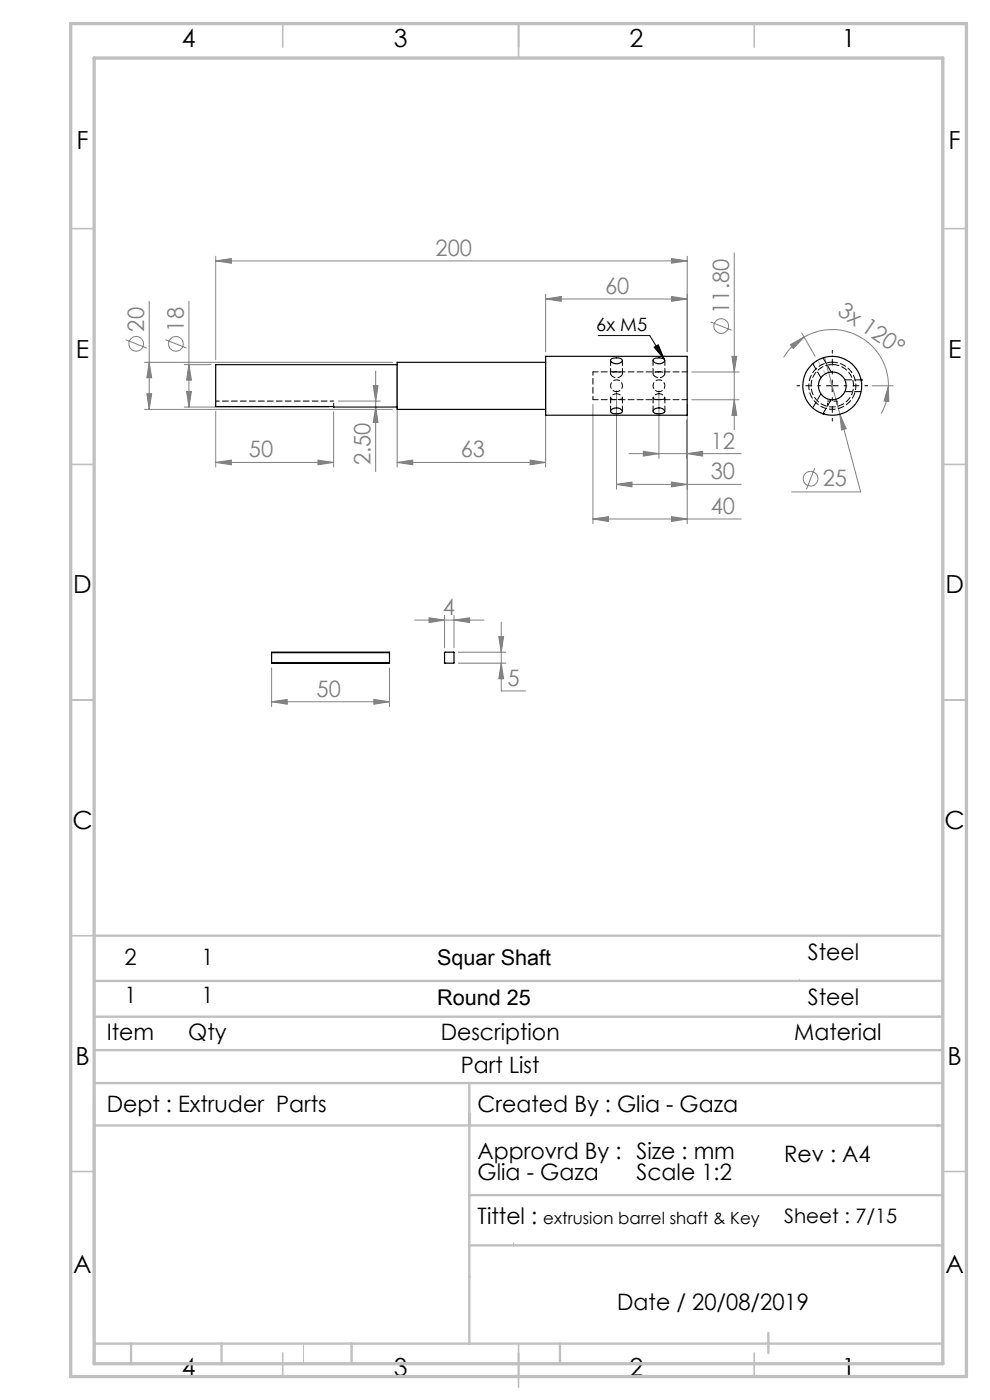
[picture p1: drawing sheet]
<svg xmlns="http://www.w3.org/2000/svg" width="210mm" height="297mm" viewBox="0 0 210 297" stroke-linecap="round" stroke-linejoin="round" font-family="sans-serif">
<g fill="none" stroke="#808080" stroke-width=".21">
<path d="M45.8 55.3l3.3-.4v.9zM45.8 54.4v21.9M45.8 55.3h100M142.5 54.9l3.3 .4-3.3 .5zM145.8 54.4v20.2M155.8 53.7v37.5M26.7 72.1l4.4 1.7M30.7 76.9h52.6M31.6 76.9l.6 3.2h-1zM31.6 63.9v23M35.1 72.1l4.4 1.7M39.1 77.4h5.7"/>
<path d="M40.1 77.4l.5 3.2h-1zM40.1 63.9v22.5M79.7 78.7v21.3M84.2 77.9v21.2M115.7 63.4l3.4-.5v1zM115.7 62.4v12.2M115.7 77.9v21.2M115.7 63.4h30.1M142.5 62.9l3.3 .5-3.3 .5zM146.8 78.9h10M150.7 68.3l4.5 1.8M155.3 75.6h1l-.5 3.3z"/>
<path d="M167.6 73.1l3-1.6-2.3 2.4zM170.1 70.7l2.8 4.9M170.6 71.5a11.9 11.9 0 0 1 17.9 10.3M170.6 71.5a12.3 12.3 0 0 0-4.4 4.3M174.9 75.8l3.3 12.1M30.7 86.9h52.6M31.2 83.5h1l-.6 3.4zM39.1 86.4h30.6M39.6 83h1l-.5 3.4zM45.8 98.1l3.3-.5v1zM45.8 98.1h25M45.8 87.2v11.9"/>
<path d="M67.5 97.6l3.3 .5-3.3 .5zM70.8 87.3v11.8M71.8 85.1h8.9M79.2 81.8h1l-.5 3.3zM79.7 86.4l.5 3.2h-1zM84.2 98.1l3.4-.5v1zM84.2 98.1h31.5M112.5 97.6l3.2 .5-3.2 .5zM125.8 85.8v25.3M130.8 82.9v20.9M133.4 96.2h23.8M136.5 95.7l3.3 .5-3.3 .6z"/>
<path d="M139.8 82.9v14.4M145.8 96.2l3.2-.5v1.1zM145.8 85.8v25.3M146.8 84.8h10M155.8 84.8l.5 3.3h-1zM172.8 99.3l-1.7 4.5M178.2 87.9l1.3 3-1 .3zM178.2 87.9l4.4 16.4h-14.7M185 81.8h4.5M188.5 81.8v3.4l-1-.1zM188.5 81.8a11.6 11.6 0 0 1-1.6 5.9M125.8 110.1l3.2-.5v1z"/>
<path d="M125.8 110.1h31.4M130.8 102.8l3.3-.5v1zM130.8 102.8h26.4M142.5 109.6l3.3 .5-3.3 .5zM142.5 102.3l3.3 .5-3.3 .5zM87.9 131.5h14.8M91 131.1l3.3 .4-3.3 .6zM94.3 130.6v6.8M96.3 131.5l3.3-.4v1zM96.3 130.6v6.8M97.2 138.4h10.1M105.8 135h1l-.5 3.4z"/>
<path d="M106.3 132v14.6h5.2M57.6 148.9l3.3-.5v1zM57.6 141.7v8.2M57.6 148.9h25M79.3 148.4l3.3 .5-3.3 .5zM82.6 141.7v8.2M97.2 140.7h10.1M106.3 140.7l.5 3.3h-1z"/>
<circle cx="28.9" cy="73" r="1.55"/>
<circle cx="37.3" cy="73" r="1.55"/>
<circle cx="153" cy="69.2" r="1.56"/>
<circle cx="171.9" cy="101.6" r="1.55"/>
</g>
<path d="M126.9 71.2h10.9l3.1 5M138.7 73.7l.9-.6 1.3 3.1zM175.3 81.8h2.5M176.5 80.6v2.5" fill="none" stroke="#000" stroke-width=".21"/>
<path d="M176.6 79.3v-5M174.1 81.8h-5M176.6 84.3v5M179.1 81.8h5" fill="none" stroke="#000" stroke-width=".21" stroke-dasharray="15.2 1.3 1.3 1.3" stroke-dashoffset="14.6"/>
<path d="M176.6 81.8l-3.2-5.4" fill="none" stroke="#c0c0c0" stroke-width=".21" stroke-dasharray="15.2 1.3 1.3 1.3" stroke-dashoffset="14"/>
<path d="M169.6 207.8l.2 .3M99.6 229.8v23.7M108.9 263.7v.7M64.4 285v4.3" fill="none" stroke="#c0c0c0" stroke-width=".21"/>
<g fill="none" stroke="#c0c0c0" stroke-width=".35">
<path d="M60 5v5M110 5v7.3M160 5v5M15 48.5h5M200 48.5h5M15 98.5h5M200 98.5h5M15 148.5h5M200 148.5h5M15 198.5h5M199 198.5h1M15 248.5h5"/>
<path d="M200 248.5h5M60 287v5M110 285v9.3M160 287v5"/>
</g>
<g fill="none" stroke="#c0c0c0" stroke-width=".5">
<path d="M20 198.5h179M20 215.7h180M20 208.1h180M20 229.8h180M20 234v55.3M20 238.8h180M20 222.8h180M99.6 229.8v55.2M99.6 253.5h100.4M99.6 264.2h100.4M20 285h180M27.8 285v4.3"/>
<path d="M47 285v4.3M74.6 285v4.3M118.8 285v4.3M163 282.8v4.2"/>
</g>
<path d="M15 5h190v287h-190zM20 12.3h180v277h-180z" fill="none" stroke="#c0c0c0" stroke-width=".7"/>
<path d="M138.7 73.7l.9-.6 1.3 3.1z" fill="#000"/>
<g fill="#808080">
<path d="M188.5 81.8v3.4l-1-.1zM167.6 73.1l3-1.6-2.3 2.4z"/>
<path d="M112.5 97.6l3.2 .5-3.2 .5zM84.2 98.1l3.4-.5v1zM142.5 54.9l3.3 .4-3.3 .5zM45.8 55.3l3.3-.4v.9zM142.5 62.9l3.3 .5-3.3 .5zM115.7 63.4l3.4-.5v1zM67.5 97.6l3.3 .5-3.3 .5zM45.8 98.1l3.3-.5v1z"/>
<path d="M125.8 110.1l3.2-.5v1zM142.5 109.6l3.3 .5-3.3 .5zM136.5 95.7l3.3 .5-3.3 .6zM145.8 96.2l3.2-.5v1.1zM130.8 102.8l3.3-.5v1zM142.5 102.3l3.3 .5-3.3 .5zM178.2 87.9l.3 3.3 1-.3zM105.8 135h1l-.5 3.4zM106.3 140.7l.5 3.3h-1zM57.6 148.9l3.3-.5v1zM79.3 148.4l3.3 .5-3.3 .5z"/>
<path d="M96.3 131.5l3.3-.4v1zM91 131.1l3.3 .4-3.3 .6z"/>
<path d="M79.2 81.8h1l-.5 3.3zM79.7 86.4l.5 3.2h-1zM40.1 77.4l.5 3.2h-1zM39.6 83h1l-.5 3.4zM31.6 76.9l.6 3.2h-1zM31.2 83.5h1l-.6 3.4zM155.3 75.6h1l-.5 3.3zM155.8 84.8l.5 3.3h-1z"/>
</g>
<g fill="none" stroke="#000" stroke-width=".25">
<path d="M84.2 77.4h-38.4v8.9l38.4 .1M115.7 75.6h30.1v12.5h-30.1zM115.7 76.9h-31.5v10h31.5M129.6 76.3a2.13 2.13 0 0 1 2.4 0 1.17 1.17 0 0 1-1.9 .7l-.5-.3zM138.6 76.3a2.13 2.13 0 0 1 2.4 0 1.15 1.15 0 0 1-1.9 .7 .61 .61 0 0 1-.5-.7zM129.8 86.9a1.43 1.43 0 0 1 2.2 .4 2.24 2.24 0 0 1-2.4 .2l-.1-.2zM138.7 86.9a1.43 1.43 0 0 1 2.3 .4 1.93 1.93 0 0 1-2.5 0zM174.6 87.8h.1M182.7 80.6h.1M57.6 138.5h25M57.6 138.5v2.1M82.6 138.5v2.1"/>
<path d="M94.3 138.4h2v2.3h-2zM57.6 140.6h25"/>
<circle cx="176.5" cy="81.8" r="6.2"/>
<circle cx="176.5" cy="81.9" r="2.94"/>
</g>
<path d="M130.8 78.9h-.4a.65 .65 0 0 0-.9 .4 1.3 1.3 0 0 0 1.3 .8 1.3 1.3 0 0 0 1.2-.9l-.4-.3h-.8M139.8 78.9h-.4a.65 .65 0 0 0-.9 .4 1.3 1.3 0 0 0 1.3 .8 1.3 1.3 0 0 0 1.2-.9l-.4-.3h-.8M130.8 83.5a.96 .96 0 0 0-1.2 1.1 2.97 2.97 0 0 0 2.4-.1 1.18 1.18 0 0 0-1.2-1M139.8 83.5a.96 .96 0 0 0-1.2 1.1 2.97 2.97 0 0 0 2.4-.1 1.18 1.18 0 0 0-1.2-1" fill="none" stroke="#000" stroke-width=".21" stroke-dasharray="1.3 .6" stroke-dashoffset=".4"/>
<path d="M125.8 78.9v5.9M70.8 85.1h-25M130.8 83.1a1.25 1.25 0 0 1-1.1-1.9 1.25 1.25 0 0 1 2.1 0 1.25 1.25 0 0 1-.9 1.9h-.1M139.8 83.1a1.25 1.25 0 0 1-1.1-1.9 1.25 1.25 0 0 1 2.1 0 1.25 1.25 0 0 1-.9 1.9h-.1" fill="none" stroke="#000" stroke-width=".21" stroke-dasharray="1.3 .6" stroke-dashoffset=".5"/>
<path d="M70.8 86.2v-1.1M175.6 85.1h2M175.6 86.2v-1.1M177.6 85.1v1.1" fill="none" stroke="#000" stroke-width=".21" stroke-dasharray="1.3 .6" stroke-dashoffset=".6"/>
<path d="M129.5 76.4v2.9M132 79.3v-2.9M138.5 76.4v2.9M141 79.3v-2.9M145.8 78.9h-20M176.6 76.8a5 5 0 0 0-4.5 7.4 5 5 0 0 0 8.6 .5 5 5 0 0 0-3.6-7.8l-.5-.1M125.8 84.8h20M129.5 84.4v2.8M132 87.2v-2.8M138.5 84.4v2.8M141 87.2v-2.8" fill="none" stroke="#000" stroke-width=".21" stroke-dasharray="1.3 .6" stroke-dashoffset=".2"/>
<path d="M176.6 77.3a4.5 4.5 0 0 1 3.9 6.6 4.5 4.5 0 0 1-7.6 .5 4.5 4.5 0 0 1 3.1-7l.6-.1" fill="none" stroke="#000" stroke-width=".21" stroke-dasharray="1.3 .6" stroke-dashoffset="-.2"/>
<path d="M172.4 77.2l1.7 2.9M176.3 78.9l-1.7-3M174.1 83.5l-1.7 3M174.6 87.8l1.7-3M179.2 83.1h3.5M182.7 80.6h-3.5" fill="none" stroke="#000" stroke-width=".21" stroke-dasharray="1.3 .6" stroke-dashoffset="-.1"/>
<path d="M172.4 77.2h.1M174.1 80.1h.1M179.2 80.6h.1" fill="none" stroke="#000" stroke-width=".21" stroke-dasharray="1.3 .6"/>
<g font-size="5.3">
<text x="38.5" y="9.9">4</text>
<text x="83.5" y="9.9">3</text>
<text x="133.6" y="9.9">2</text>
<text x="178.6" y="9.9">1</text>
<text x="16.2" y="31.6">F</text>
<text x="201.2" y="31.6">F</text>
<text x="16.1" y="75.9">E</text>
<text x="201.1" y="75.9">E</text>
<text x="15.5" y="125.9">D</text>
<text x="200.5" y="125.9">D</text>
<text x="15.4" y="175.9">C</text>
<text x="200.4" y="175.9">C</text>
<text x="16" y="225.9">B</text>
<text x="201" y="225.9">B</text>
<text x="15.5" y="270.1">A</text>
<text x="200.5" y="270.1">A</text>
<text x="38.5" y="291.9">4</text>
<text x="83.5" y="291.9">3</text>
<text x="133.6" y="291.9">2</text>
<text x="178.6" y="291.9">1</text>
</g>
<g font-size="4.8" fill="#808080">
<text x="92.4" y="54.3">200</text>
<text x="128.3" y="62.3">60</text>
<text x="30.5" y="70.4" transform="rotate(-90 30.5 70.4)">20</text>
<text x="39" y="70.4" transform="rotate(-90 39 70.4)">18</text>
<text x="154.6" y="66.6" transform="rotate(-90 154.6 66.6)">11.80</text>
<text x="177.4" y="66.7" transform="rotate(34 177.4 66.7)">3x 120°</text>
<text x="150.8" y="95.2">12</text>
<text x="52.8" y="97">50</text>
<text x="78.6" y="98.7" transform="rotate(-90 78.6 98.7)">2.50</text>
<text x="97.7" y="97">63</text>
<text x="150.8" y="101.7">30</text>
<text x="174.5" y="103.2">25</text>
<text x="150.8" y="109">40</text>
<text x="93.9" y="130.5">4</text>
<text x="67.1" y="147.8">50</text>
<text x="107.6" y="145.5">5</text>
</g>
<g font-size="4.8">
<text x="171.4" y="203.6">Steel</text>
<text x="26.4" y="204.6">2</text>
<text x="42.7" y="204.6">1</text>
<text x="26.4" y="212.7">1</text>
<text x="42.7" y="212.7">1</text>
<text x="171.4" y="213.1">Steel</text>
<text x="22.7" y="220.7">Item</text>
<text x="39.9" y="220.7">Qty</text>
<text x="93.5" y="220.7">Description</text>
<text x="168.5" y="220.7">Material</text>
<text x="97.8" y="227.5">Part List</text>
<text x="22.6" y="235.9">Dept : Extruder Parts</text>
<text x="101.3" y="235.9">Created By : Glia - Gaza</text>
<text x="101.3" y="245.8">Approvrd By : Size : mm</text>
<text x="101.3" y="250.3">Glia - Gaza</text>
<text x="135" y="250.3">Scale 1:2</text>
<text x="166.3" y="246.5">Rev : A4</text>
<text x="101.3" y="259.7">Tittel :</text>
<text x="130.9" y="277.8">Date / 20/08/2019</text>
</g>
<g font-size="4.6">
<text x="92.7" y="204.6">Squar Shaft</text>
<text x="92.7" y="213.2">Round 25</text>
</g>
<text font-size="4.2" x="166.3" y="259.5">Sheet : 7/15</text>
<text font-size="3.9" x="126.5" y="70.3">6x M5</text>
<text font-size="3.5" x="115.2" y="259.8">extrusion barrel shaft &amp; Key</text>
</svg>
